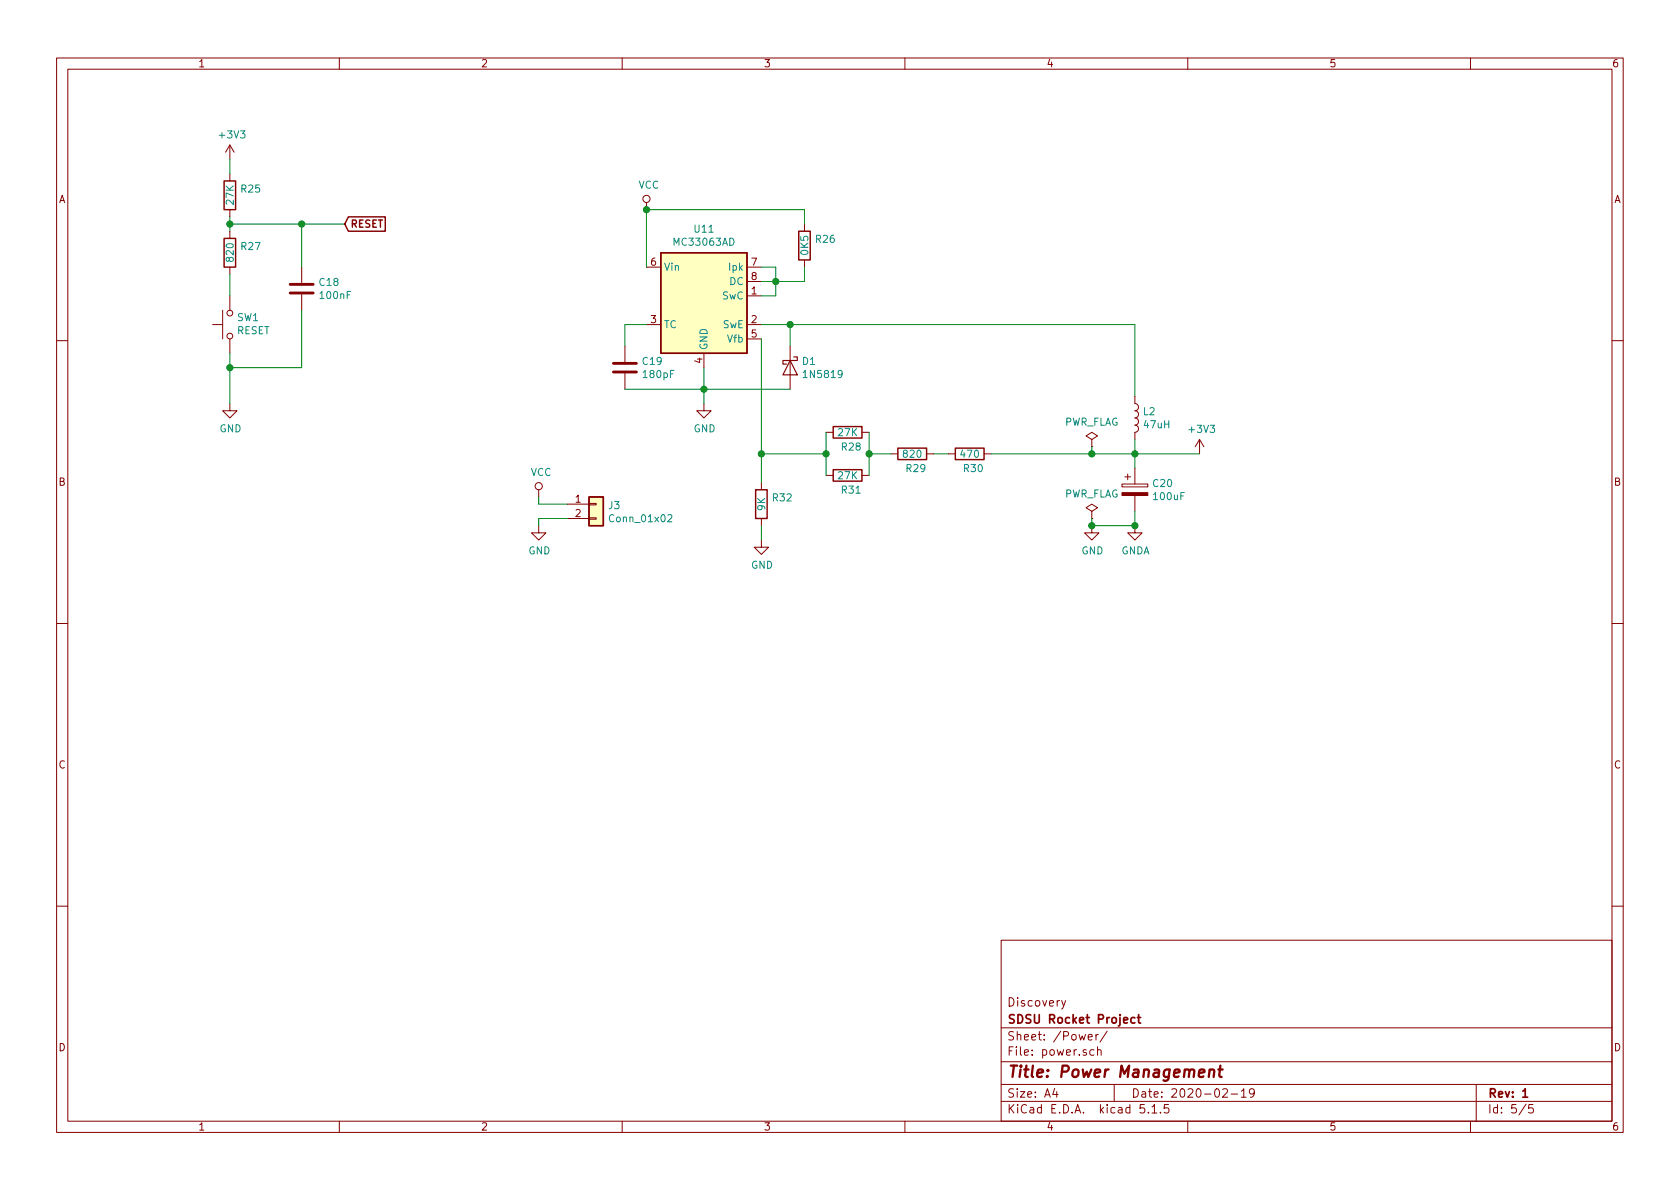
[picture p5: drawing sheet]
EESchema Schematic File Version 4
EELAYER 30 0
EELAYER END
$Descr A4 11693 8268
encoding utf-8
Sheet 5 5
Title "Power Management"
Date "2020-02-19"
Rev "1"
Comp "SDSU Rocket Project"
Comment1 "Discovery"
Comment2 ""
Comment3 ""
Comment4 ""
$EndDescr
$Comp
L Device:R R25
U 1 1
P 1600 1350
F 0 "R25" H 1670 1396 50  0000 L CNN
F 1 "27K" V 1600 1350 50  0000 C CNN
F 2 "Resistor_SMD:R_1206_3216Metric_Pad1.42x1.75mm_HandSolder" V 1530 1350 50  0001 C CNN
F 3 "~" H 1600 1350 50  0001 C CNN
	1    1600 1350
	1    0    0    -1  
$EndComp
Wire Wire Line
	1600 1100 1600 1200
$Comp
L Device:R R27
U 1 1
P 1600 1750
F 0 "R27" H 1670 1796 50  0000 L CNN
F 1 "820" V 1600 1750 50  0000 C CNN
F 2 "Resistor_SMD:R_1206_3216Metric_Pad1.42x1.75mm_HandSolder" V 1530 1750 50  0001 C CNN
F 3 "~" H 1600 1750 50  0001 C CNN
	1    1600 1750
	1    0    0    -1  
$EndComp
Wire Wire Line
	1600 1500 1600 1550
$Comp
L Switch:SW_Push SW1
U 1 1
P 1600 2250
F 0 "SW1" V 1646 2202 50  0000 R CNN
F 1 "RESET" V 1555 2202 50  0000 R CNN
F 2 "thermocouple-board:omron-b3s" H 1600 2450 50  0001 C CNN
F 3 "~" H 1600 2450 50  0001 C CNN
	1    1600 2250
	0    -1   -1   0   
$EndComp
Wire Wire Line
	1600 1900 1600 2050
$Comp
L Device:C C18
U 1 1
P 2100 2000
F 0 "C18" H 2215 2046 50  0000 L CNN
F 1 "100nF" H 2215 1955 50  0000 L CNN
F 2 "Capacitor_SMD:C_1806_4516Metric_Pad1.57x1.80mm_HandSolder" H 2138 1850 50  0001 C CNN
F 3 "~" H 2100 2000 50  0001 C CNN
	1    2100 2000
	1    0    0    -1  
$EndComp
Wire Wire Line
	1600 1550 2100 1550
Wire Wire Line
	2100 1550 2100 1850
Connection ~ 1600 1550
Wire Wire Line
	1600 1550 1600 1600
Wire Wire Line
	2100 1550 2400 1550
Connection ~ 2100 1550
Wire Wire Line
	1600 2450 1600 2550
Wire Wire Line
	2100 2150 2100 2550
Wire Wire Line
	2100 2550 1600 2550
Connection ~ 1600 2550
Wire Wire Line
	1600 2550 1600 2800
$Comp
L power:GND #PWR058
U 1 1
P 1600 2800
F 0 "#PWR058" H 1600 2550 50  0001 C CNN
F 1 "GND" H 1605 2627 50  0000 C CNN
F 2 "" H 1600 2800 50  0001 C CNN
F 3 "" H 1600 2800 50  0001 C CNN
	1    1600 2800
	1    0    0    -1  
$EndComp
Text GLabel 2400 1550 2    50   Input ~ 10
RESET
$Comp
L Regulator_Switching:MC33063AD U11
U 1 1
P 4900 2050
F 0 "U11" H 4900 2517 50  0000 C CNN
F 1 "MC33063AD" H 4900 2426 50  0000 C CNN
F 2 "Package_SO:SOIC-8_3.9x4.9mm_P1.27mm" H 4950 1600 50  0001 L CNN
F 3 "http://www.onsemi.com/pub_link/Collateral/MC34063A-D.PDF" H 5400 1950 50  0001 C CNN
	1    4900 2050
	1    0    0    -1  
$EndComp
$Comp
L power:GND #PWR059
U 1 1
P 4900 2800
F 0 "#PWR059" H 4900 2550 50  0001 C CNN
F 1 "GND" H 4905 2627 50  0000 C CNN
F 2 "" H 4900 2800 50  0001 C CNN
F 3 "" H 4900 2800 50  0001 C CNN
	1    4900 2800
	1    0    0    -1  
$EndComp
Wire Wire Line
	4900 2550 4900 2700
$Comp
L Device:C C19
U 1 1
P 4350 2550
F 0 "C19" H 4465 2596 50  0000 L CNN
F 1 "180pF" H 4465 2505 50  0000 L CNN
F 2 "Capacitor_SMD:C_1806_4516Metric_Pad1.57x1.80mm_HandSolder" H 4388 2400 50  0001 C CNN
F 3 "~" H 4350 2550 50  0001 C CNN
	1    4350 2550
	1    0    0    -1  
$EndComp
Wire Wire Line
	4350 2400 4350 2250
Wire Wire Line
	4350 2250 4500 2250
Wire Wire Line
	4350 2700 4900 2700
Connection ~ 4900 2700
Wire Wire Line
	4900 2700 4900 2800
$Comp
L Device:D_Schottky D1
U 1 1
P 5500 2550
F 0 "D1" V 5454 2629 50  0000 L CNN
F 1 "1N5819" V 5545 2629 50  0000 L CNN
F 2 "Diode_THT:D_DO-41_SOD81_P10.16mm_Horizontal" H 5500 2550 50  0001 C CNN
F 3 "~" H 5500 2550 50  0001 C CNN
	1    5500 2550
	0    1    1    0   
$EndComp
Wire Wire Line
	4900 2700 5500 2700
Wire Wire Line
	5500 2400 5500 2250
Wire Wire Line
	5500 2250 5300 2250
Wire Wire Line
	5300 2050 5400 2050
Wire Wire Line
	5400 2050 5400 1950
Wire Wire Line
	5400 1850 5300 1850
Wire Wire Line
	5300 1950 5400 1950
Connection ~ 5400 1950
Wire Wire Line
	5400 1950 5400 1850
$Comp
L Device:R R26
U 1 1
P 5600 1700
F 0 "R26" H 5670 1746 50  0000 L CNN
F 1 "0K5" V 5600 1700 50  0000 C CNN
F 2 "Resistor_SMD:R_1206_3216Metric_Pad1.42x1.75mm_HandSolder" V 5530 1700 50  0001 C CNN
F 3 "~" H 5600 1700 50  0001 C CNN
	1    5600 1700
	1    0    0    -1  
$EndComp
Wire Wire Line
	5400 1950 5600 1950
Wire Wire Line
	5600 1950 5600 1850
Wire Wire Line
	5600 1550 5600 1450
Wire Wire Line
	5600 1450 4500 1450
Wire Wire Line
	4500 1450 4500 1850
$Comp
L power:VCC #PWR057
U 1 1
P 4500 1450
F 0 "#PWR057" H 4500 1300 50  0001 C CNN
F 1 "VCC" H 4517 1623 50  0000 C CNN
F 2 "" H 4500 1450 50  0001 C CNN
F 3 "" H 4500 1450 50  0001 C CNN
	1    4500 1450
	1    0    0    -1  
$EndComp
Connection ~ 4500 1450
Wire Wire Line
	5300 2350 5300 3150
$Comp
L Device:R R32
U 1 1
P 5300 3500
F 0 "R32" H 5370 3546 50  0000 L CNN
F 1 "9K" V 5300 3500 50  0000 C CNN
F 2 "Resistor_SMD:R_1206_3216Metric_Pad1.42x1.75mm_HandSolder" V 5230 3500 50  0001 C CNN
F 3 "~" H 5300 3500 50  0001 C CNN
	1    5300 3500
	1    0    0    -1  
$EndComp
$Comp
L power:GND #PWR064
U 1 1
P 5300 3750
F 0 "#PWR064" H 5300 3500 50  0001 C CNN
F 1 "GND" H 5305 3577 50  0000 C CNN
F 2 "" H 5300 3750 50  0001 C CNN
F 3 "" H 5300 3750 50  0001 C CNN
	1    5300 3750
	1    0    0    -1  
$EndComp
Wire Wire Line
	5300 3650 5300 3750
$Comp
L Device:R R28
U 1 1
P 5900 3000
F 0 "R28" V 6000 2950 50  0000 L CNN
F 1 "27K" V 5900 3000 50  0000 C CNN
F 2 "Resistor_SMD:R_1206_3216Metric_Pad1.42x1.75mm_HandSolder" V 5830 3000 50  0001 C CNN
F 3 "~" H 5900 3000 50  0001 C CNN
	1    5900 3000
	0    1    1    0   
$EndComp
$Comp
L Device:R R31
U 1 1
P 5900 3300
F 0 "R31" V 6000 3250 50  0000 L CNN
F 1 "27K" V 5900 3300 50  0000 C CNN
F 2 "Resistor_SMD:R_1206_3216Metric_Pad1.42x1.75mm_HandSolder" V 5830 3300 50  0001 C CNN
F 3 "~" H 5900 3300 50  0001 C CNN
	1    5900 3300
	0    1    1    0   
$EndComp
Wire Wire Line
	5750 3000 5750 3150
Wire Wire Line
	5750 3150 5300 3150
Connection ~ 5750 3150
Wire Wire Line
	5750 3150 5750 3300
Connection ~ 5300 3150
Wire Wire Line
	5300 3150 5300 3350
Wire Wire Line
	6050 3000 6050 3150
Wire Wire Line
	6050 3150 6200 3150
Connection ~ 6050 3150
Wire Wire Line
	6050 3150 6050 3300
$Comp
L Device:R R29
U 1 1
P 6350 3150
F 0 "R29" V 6450 3100 50  0000 L CNN
F 1 "820" V 6350 3150 50  0000 C CNN
F 2 "Resistor_SMD:R_1206_3216Metric_Pad1.42x1.75mm_HandSolder" V 6280 3150 50  0001 C CNN
F 3 "~" H 6350 3150 50  0001 C CNN
	1    6350 3150
	0    1    1    0   
$EndComp
$Comp
L Device:R R30
U 1 1
P 6750 3150
F 0 "R30" V 6850 3100 50  0000 L CNN
F 1 "470" V 6750 3150 50  0000 C CNN
F 2 "Resistor_SMD:R_1206_3216Metric_Pad1.42x1.75mm_HandSolder" V 6680 3150 50  0001 C CNN
F 3 "~" H 6750 3150 50  0001 C CNN
	1    6750 3150
	0    1    1    0   
$EndComp
Wire Wire Line
	6500 3150 6600 3150
Wire Wire Line
	6900 3150 7600 3150
$Comp
L power:PWR_FLAG #FLG01
U 1 1
P 7600 3100
F 0 "#FLG01" H 7600 3175 50  0001 C CNN
F 1 "PWR_FLAG" H 7600 3273 50  0000 C CNN
F 2 "" H 7600 3100 50  0001 C CNN
F 3 "~" H 7600 3100 50  0001 C CNN
	1    7600 3100
	1    0    0    -1  
$EndComp
Wire Wire Line
	7600 3100 7600 3150
$Comp
L Device:L L2
U 1 1
P 7900 2900
F 0 "L2" H 7953 2946 50  0000 L CNN
F 1 "47uH" H 7953 2855 50  0000 L CNN
F 2 "Inductor_SMD:L_1206_3216Metric_Pad1.42x1.75mm_HandSolder" H 7900 2900 50  0001 C CNN
F 3 "~" H 7900 2900 50  0001 C CNN
	1    7900 2900
	1    0    0    -1  
$EndComp
Wire Wire Line
	7600 3150 7900 3150
Connection ~ 7600 3150
Wire Wire Line
	5500 2250 7900 2250
Connection ~ 5500 2250
$Comp
L Device:CP C20
U 1 1
P 7900 3400
F 0 "C20" H 8018 3446 50  0000 L CNN
F 1 "100uF" H 8018 3355 50  0000 L CNN
F 2 "Capacitor_SMD:C_1806_4516Metric_Pad1.57x1.80mm_HandSolder" H 7938 3250 50  0001 C CNN
F 3 "~" H 7900 3400 50  0001 C CNN
	1    7900 3400
	1    0    0    -1  
$EndComp
Wire Wire Line
	7900 3150 7900 3250
Wire Wire Line
	7900 2750 7900 2250
Wire Wire Line
	7900 3050 7900 3150
Connection ~ 7900 3150
Wire Wire Line
	7900 3550 7900 3650
Wire Wire Line
	7900 3650 7600 3650
Wire Wire Line
	7600 3650 7600 3600
$Comp
L power:PWR_FLAG #FLG02
U 1 1
P 7600 3600
F 0 "#FLG02" H 7600 3675 50  0001 C CNN
F 1 "PWR_FLAG" H 7600 3773 50  0000 C CNN
F 2 "" H 7600 3600 50  0001 C CNN
F 3 "~" H 7600 3600 50  0001 C CNN
	1    7600 3600
	1    0    0    -1  
$EndComp
$Comp
L power:GND #PWR062
U 1 1
P 7600 3650
F 0 "#PWR062" H 7600 3400 50  0001 C CNN
F 1 "GND" H 7605 3477 50  0000 C CNN
F 2 "" H 7600 3650 50  0001 C CNN
F 3 "" H 7600 3650 50  0001 C CNN
	1    7600 3650
	1    0    0    -1  
$EndComp
Connection ~ 7600 3650
$Comp
L power:GNDA #PWR063
U 1 1
P 7900 3650
F 0 "#PWR063" H 7900 3400 50  0001 C CNN
F 1 "GNDA" H 7905 3477 50  0000 C CNN
F 2 "" H 7900 3650 50  0001 C CNN
F 3 "" H 7900 3650 50  0001 C CNN
	1    7900 3650
	1    0    0    -1  
$EndComp
Connection ~ 7900 3650
$Comp
L Connector_Generic:Conn_01x02 J3
U 1 1
P 4150 3500
F 0 "J3" H 4230 3492 50  0000 L CNN
F 1 "Conn_01x02" H 4230 3401 50  0000 L CNN
F 2 "Connector_PinSocket_2.54mm:PinSocket_1x02_P2.54mm_Vertical" H 4150 3500 50  0001 C CNN
F 3 "~" H 4150 3500 50  0001 C CNN
	1    4150 3500
	1    0    0    -1  
$EndComp
Wire Wire Line
	3950 3500 3750 3500
Wire Wire Line
	3750 3500 3750 3450
Wire Wire Line
	3950 3600 3750 3600
Wire Wire Line
	3750 3600 3750 3650
$Comp
L power:GND #PWR061
U 1 1
P 3750 3650
F 0 "#PWR061" H 3750 3400 50  0001 C CNN
F 1 "GND" H 3755 3477 50  0000 C CNN
F 2 "" H 3750 3650 50  0001 C CNN
F 3 "" H 3750 3650 50  0001 C CNN
	1    3750 3650
	1    0    0    -1  
$EndComp
$Comp
L power:VCC #PWR060
U 1 1
P 3750 3450
F 0 "#PWR060" H 3750 3300 50  0001 C CNN
F 1 "VCC" H 3767 3623 50  0000 C CNN
F 2 "" H 3750 3450 50  0001 C CNN
F 3 "" H 3750 3450 50  0001 C CNN
	1    3750 3450
	1    0    0    -1  
$EndComp
$Comp
L power:+3V3 #PWR056
U 1 1
P 1600 1100
F 0 "#PWR056" H 1600 950 50  0001 C CNN
F 1 "+3V3" H 1615 1273 50  0000 C CNN
F 2 "" H 1600 1100 50  0001 C CNN
F 3 "" H 1600 1100 50  0001 C CNN
	1    1600 1100
	1    0    0    -1  
$EndComp
$Comp
L power:+3V3 #PWR?
U 1 1
P 8350 3150
F 0 "#PWR?" H 8350 3000 50  0001 C CNN
F 1 "+3V3" H 8365 3323 50  0000 C CNN
F 2 "" H 8350 3150 50  0001 C CNN
F 3 "" H 8350 3150 50  0001 C CNN
	1    8350 3150
	1    0    0    -1  
$EndComp
Wire Wire Line
	7900 3150 8350 3150
$EndSCHEMATC
